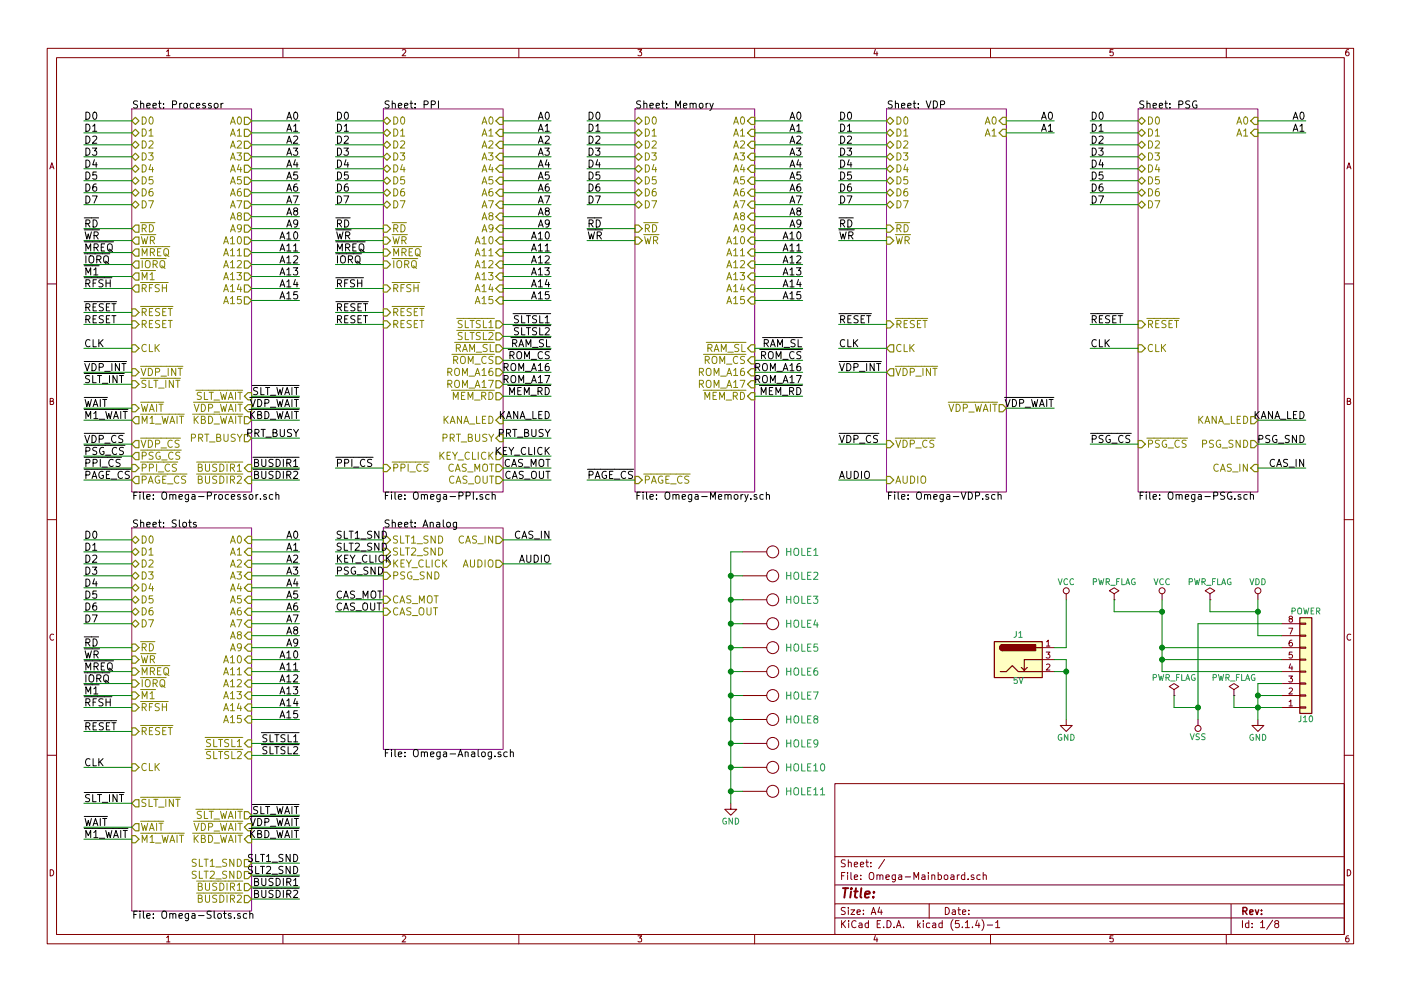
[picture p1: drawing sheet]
EESchema Schematic File Version 4
LIBS:Omega-Mainboard-cache
EELAYER 30 0
EELAYER END
$Descr A4 11693 8268
encoding utf-8
Sheet 1 8
Title ""
Date ""
Rev ""
Comp ""
Comment1 ""
Comment2 ""
Comment3 ""
Comment4 ""
$EndDescr
$Sheet
S 7400 900  1000 3200
U 5BD9DA3D
F0 "VDP" 60
F1 "Omega-VDP.sch" 60
F2 "D0" B L 7400 1000 60 
F3 "D1" B L 7400 1100 60 
F4 "D2" B L 7400 1200 60 
F5 "D3" B L 7400 1300 60 
F6 "D4" B L 7400 1400 60 
F7 "D5" B L 7400 1500 60 
F8 "D6" B L 7400 1600 60 
F9 "D7" B L 7400 1700 60 
F10 "A0" I R 8400 1000 60 
F11 "A1" I R 8400 1100 60 
F12 "~RD" I L 7400 1900 60 
F13 "~WR" I L 7400 2000 60 
F14 "~RESET" I L 7400 2700 60 
F15 "~VDP_INT" O L 7400 3100 60 
F16 "~VDP_WAIT" O R 8400 3400 60 
F17 "CLK" O L 7400 2900 60 
F18 "~VDP_CS" I L 7400 3700 60 
F19 "AUDIO" I L 7400 4000 60 
$EndSheet
$Sheet
S 9500 900  1000 3200
U 5BD9DBB3
F0 "PSG" 60
F1 "Omega-PSG.sch" 60
F2 "KANA_LED" O R 10500 3500 60 
F3 "~RESET" I L 9500 2700 60 
F4 "CLK" I L 9500 2900 60 
F5 "A1" I R 10500 1100 60 
F6 "~PSG_CS" I L 9500 3700 60 
F7 "D0" B L 9500 1000 60 
F8 "D1" B L 9500 1100 60 
F9 "D2" B L 9500 1200 60 
F10 "D3" B L 9500 1300 60 
F11 "D4" B L 9500 1400 60 
F12 "D5" B L 9500 1500 60 
F13 "D6" B L 9500 1600 60 
F14 "D7" B L 9500 1700 60 
F15 "A0" I R 10500 1000 60 
F16 "PSG_SND" O R 10500 3700 60 
F17 "CAS_IN" I R 10500 3900 60 
$EndSheet
Wire Wire Line
	1100 1000 700  1000
Wire Wire Line
	1100 1100 700  1100
Wire Wire Line
	1100 1200 700  1200
Wire Wire Line
	1100 1300 700  1300
Wire Wire Line
	1100 1400 700  1400
Wire Wire Line
	1100 1500 700  1500
Wire Wire Line
	1100 1600 700  1600
Wire Wire Line
	1100 1700 700  1700
Wire Wire Line
	2100 1000 2500 1000
Wire Wire Line
	2100 1100 2500 1100
Wire Wire Line
	2100 1200 2500 1200
Wire Wire Line
	2100 1300 2500 1300
Wire Wire Line
	2100 1400 2500 1400
Wire Wire Line
	2100 1500 2500 1500
Wire Wire Line
	2100 1600 2500 1600
Wire Wire Line
	2100 1700 2500 1700
Wire Wire Line
	2100 1800 2500 1800
Wire Wire Line
	2100 1900 2500 1900
Wire Wire Line
	2100 2000 2500 2000
Wire Wire Line
	2100 2100 2500 2100
Wire Wire Line
	2100 2200 2500 2200
Wire Wire Line
	2100 2300 2500 2300
Wire Wire Line
	2100 2400 2500 2400
Wire Wire Line
	2100 2500 2500 2500
Text Label 700  1000 0    60   ~ 0
D0
Text Label 700  1100 0    60   ~ 0
D1
Text Label 700  1200 0    60   ~ 0
D2
Text Label 700  1300 0    60   ~ 0
D3
Text Label 700  1400 0    60   ~ 0
D4
Text Label 700  1500 0    60   ~ 0
D5
Text Label 700  1600 0    60   ~ 0
D6
Text Label 700  1700 0    60   ~ 0
D7
Text Label 2500 1000 2    60   ~ 0
A0
Text Label 2500 1100 2    60   ~ 0
A1
Text Label 2500 1200 2    60   ~ 0
A2
Text Label 2500 1300 2    60   ~ 0
A3
Text Label 2500 1400 2    60   ~ 0
A4
Text Label 2500 1500 2    60   ~ 0
A5
Text Label 2500 1600 2    60   ~ 0
A6
Text Label 2500 1700 2    60   ~ 0
A7
Text Label 2500 1800 2    60   ~ 0
A8
Text Label 2500 1900 2    60   ~ 0
A9
Text Label 2500 2000 2    60   ~ 0
A10
Text Label 2500 2100 2    60   ~ 0
A11
Text Label 2500 2200 2    60   ~ 0
A12
Text Label 2500 2300 2    60   ~ 0
A13
Text Label 2500 2400 2    60   ~ 0
A14
Text Label 2500 2500 2    60   ~ 0
A15
$Sheet
S 3200 900  1000 3200
U 5BED4A3D
F0 "PPI" 60
F1 "Omega-PPI.sch" 60
F2 "D0" B L 3200 1000 60 
F3 "D1" B L 3200 1100 60 
F4 "D2" B L 3200 1200 60 
F5 "D3" B L 3200 1300 60 
F6 "D4" B L 3200 1400 60 
F7 "D5" B L 3200 1500 60 
F8 "D6" B L 3200 1600 60 
F9 "D7" B L 3200 1700 60 
F10 "A0" I R 4200 1000 60 
F11 "A1" I R 4200 1100 60 
F12 "A2" I R 4200 1200 60 
F13 "A3" I R 4200 1300 60 
F14 "A4" I R 4200 1400 60 
F15 "A5" I R 4200 1500 60 
F16 "A6" I R 4200 1600 60 
F17 "A7" I R 4200 1700 60 
F18 "A8" I R 4200 1800 60 
F19 "A9" I R 4200 1900 60 
F20 "A10" I R 4200 2000 60 
F21 "A11" I R 4200 2100 60 
F22 "A12" I R 4200 2200 60 
F23 "A13" I R 4200 2300 60 
F24 "A14" I R 4200 2400 60 
F25 "A15" I R 4200 2500 60 
F26 "~SLTSL1" O R 4200 2700 60 
F27 "~SLTSL2" O R 4200 2800 60 
F28 "~RAM_SL" O R 4200 2900 60 
F29 "~RD" I L 3200 1900 60 
F30 "~WR" I L 3200 2000 60 
F31 "~MREQ" I L 3200 2100 60 
F32 "~IORQ" I L 3200 2200 60 
F33 "~RESET" I L 3200 2600 60 
F34 "RESET" I L 3200 2700 60 
F35 "~PPI_CS" I L 3200 3900 60 
F36 "KANA_LED" I R 4200 3500 60 
F37 "~RFSH" I L 3200 2400 60 
F38 "KEY_CLICK" O R 4200 3800 60 
F39 "CAS_MOT" O R 4200 3900 60 
F40 "CAS_OUT" O R 4200 4000 60 
F41 "~ROM_CS" O R 4200 3000 60 
F42 "ROM_A16" O R 4200 3100 60 
F43 "ROM_A17" O R 4200 3200 60 
F44 "~MEM_RD" O R 4200 3300 60 
F45 "PRT_BUSY" I R 4200 3650 60 
$EndSheet
Wire Wire Line
	1100 1900 700  1900
Wire Wire Line
	1100 2000 700  2000
Wire Wire Line
	1100 2100 700  2100
Wire Wire Line
	1100 2200 700  2200
Wire Wire Line
	1100 2400 700  2400
Wire Wire Line
	1100 2700 700  2700
Wire Wire Line
	1100 2900 700  2900
Wire Wire Line
	1100 2600 700  2600
Text Label 700  1900 0    60   ~ 0
~RD
Text Label 700  2000 0    60   ~ 0
~WR
Text Label 700  2100 0    60   ~ 0
~MREQ
Text Label 700  2200 0    60   ~ 0
~IORQ
Text Label 700  2400 0    60   ~ 0
~RFSH
Text Label 700  2600 0    60   ~ 0
~RESET
Text Label 700  2700 0    60   ~ 0
RESET
Text Label 700  2900 0    60   ~ 0
CLK
Wire Wire Line
	4200 1000 4600 1000
Wire Wire Line
	4200 1100 4600 1100
Wire Wire Line
	4200 1200 4600 1200
Wire Wire Line
	4200 1300 4600 1300
Wire Wire Line
	4200 1400 4600 1400
Wire Wire Line
	4200 1500 4600 1500
Wire Wire Line
	4200 1600 4600 1600
Wire Wire Line
	4200 1700 4600 1700
Wire Wire Line
	4200 1800 4600 1800
Wire Wire Line
	4200 1900 4600 1900
Wire Wire Line
	4200 2000 4600 2000
Wire Wire Line
	4200 2100 4600 2100
Wire Wire Line
	4200 2200 4600 2200
Wire Wire Line
	4200 2300 4600 2300
Wire Wire Line
	4200 2400 4600 2400
Wire Wire Line
	4200 2500 4600 2500
Text Label 4600 1000 2    60   ~ 0
A0
Text Label 4600 1100 2    60   ~ 0
A1
Text Label 4600 1200 2    60   ~ 0
A2
Text Label 4600 1300 2    60   ~ 0
A3
Text Label 4600 1400 2    60   ~ 0
A4
Text Label 4600 1500 2    60   ~ 0
A5
Text Label 4600 1600 2    60   ~ 0
A6
Text Label 4600 1700 2    60   ~ 0
A7
Text Label 4600 1800 2    60   ~ 0
A8
Text Label 4600 1900 2    60   ~ 0
A9
Text Label 4600 2000 2    60   ~ 0
A10
Text Label 4600 2100 2    60   ~ 0
A11
Text Label 4600 2200 2    60   ~ 0
A12
Text Label 4600 2300 2    60   ~ 0
A13
Text Label 4600 2400 2    60   ~ 0
A14
Text Label 4600 2500 2    60   ~ 0
A15
Wire Wire Line
	3200 1000 2800 1000
Wire Wire Line
	3200 1100 2800 1100
Wire Wire Line
	3200 1200 2800 1200
Wire Wire Line
	3200 1300 2800 1300
Wire Wire Line
	3200 1400 2800 1400
Wire Wire Line
	3200 1500 2800 1500
Wire Wire Line
	3200 1600 2800 1600
Wire Wire Line
	3200 1700 2800 1700
Text Label 2800 1000 0    60   ~ 0
D0
Text Label 2800 1100 0    60   ~ 0
D1
Text Label 2800 1200 0    60   ~ 0
D2
Text Label 2800 1300 0    60   ~ 0
D3
Text Label 2800 1400 0    60   ~ 0
D4
Text Label 2800 1500 0    60   ~ 0
D5
Text Label 2800 1600 0    60   ~ 0
D6
Text Label 2800 1700 0    60   ~ 0
D7
Wire Wire Line
	3200 1900 2800 1900
Wire Wire Line
	3200 2000 2800 2000
Wire Wire Line
	3200 2100 2800 2100
Wire Wire Line
	3200 2200 2800 2200
Wire Wire Line
	3200 2400 2800 2400
Wire Wire Line
	3200 2700 2800 2700
Wire Wire Line
	3200 2600 2800 2600
Text Label 2800 1900 0    60   ~ 0
~RD
Text Label 2800 2000 0    60   ~ 0
~WR
Text Label 2800 2100 0    60   ~ 0
~MREQ
Text Label 2800 2200 0    60   ~ 0
~IORQ
Text Label 2800 2400 0    60   ~ 0
~RFSH
Text Label 2800 2600 0    60   ~ 0
~RESET
Text Label 2800 2700 0    60   ~ 0
RESET
Wire Wire Line
	6300 1000 6700 1000
Wire Wire Line
	6300 1100 6700 1100
Wire Wire Line
	6300 1200 6700 1200
Wire Wire Line
	6300 1300 6700 1300
Wire Wire Line
	6300 1400 6700 1400
Wire Wire Line
	6300 1500 6700 1500
Wire Wire Line
	6300 1600 6700 1600
Wire Wire Line
	6300 1700 6700 1700
Wire Wire Line
	6300 1800 6700 1800
Wire Wire Line
	6300 1900 6700 1900
Wire Wire Line
	6300 2000 6700 2000
Wire Wire Line
	6300 2100 6700 2100
Wire Wire Line
	6300 2200 6700 2200
Wire Wire Line
	6300 2300 6700 2300
Wire Wire Line
	6300 2400 6700 2400
Wire Wire Line
	6300 2500 6700 2500
Text Label 6700 1000 2    60   ~ 0
A0
Text Label 6700 1100 2    60   ~ 0
A1
Text Label 6700 1200 2    60   ~ 0
A2
Text Label 6700 1300 2    60   ~ 0
A3
Text Label 6700 1400 2    60   ~ 0
A4
Text Label 6700 1500 2    60   ~ 0
A5
Text Label 6700 1600 2    60   ~ 0
A6
Text Label 6700 1700 2    60   ~ 0
A7
Text Label 6700 1800 2    60   ~ 0
A8
Text Label 6700 1900 2    60   ~ 0
A9
Text Label 6700 2000 2    60   ~ 0
A10
Text Label 6700 2100 2    60   ~ 0
A11
Text Label 6700 2200 2    60   ~ 0
A12
Text Label 6700 2300 2    60   ~ 0
A13
Text Label 6700 2400 2    60   ~ 0
A14
Text Label 6700 2500 2    60   ~ 0
A15
Wire Wire Line
	5300 1000 4900 1000
Wire Wire Line
	5300 1100 4900 1100
Wire Wire Line
	5300 1200 4900 1200
Wire Wire Line
	5300 1300 4900 1300
Wire Wire Line
	5300 1400 4900 1400
Wire Wire Line
	5300 1500 4900 1500
Wire Wire Line
	5300 1600 4900 1600
Wire Wire Line
	5300 1700 4900 1700
Text Label 4900 1000 0    60   ~ 0
D0
Text Label 4900 1100 0    60   ~ 0
D1
Text Label 4900 1200 0    60   ~ 0
D2
Text Label 4900 1300 0    60   ~ 0
D3
Text Label 4900 1400 0    60   ~ 0
D4
Text Label 4900 1500 0    60   ~ 0
D5
Text Label 4900 1600 0    60   ~ 0
D6
Text Label 4900 1700 0    60   ~ 0
D7
Wire Wire Line
	5300 1900 4900 1900
Wire Wire Line
	5300 2000 4900 2000
Text Label 4900 1900 0    60   ~ 0
~RD
Text Label 4900 2000 0    60   ~ 0
~WR
Wire Wire Line
	9500 2900 9100 2900
Wire Wire Line
	9500 2700 9100 2700
Text Label 9100 2700 0    60   ~ 0
~RESET
Text Label 9100 2900 0    60   ~ 0
CLK
Wire Wire Line
	10500 1100 10900 1100
Text Label 10900 1100 2    60   ~ 0
A1
Wire Wire Line
	10500 3500 10900 3500
Text Label 10900 3500 2    60   ~ 0
KANA_LED
Wire Wire Line
	4200 3500 4600 3500
Text Label 4600 3500 2    60   ~ 0
KANA_LED
Wire Wire Line
	4200 2700 4600 2700
Wire Wire Line
	4200 2800 4600 2800
Wire Wire Line
	4200 2900 4600 2900
Wire Wire Line
	4200 3000 4600 3000
Wire Wire Line
	4200 3100 4600 3100
Wire Wire Line
	4200 3200 4600 3200
Wire Wire Line
	4200 3300 4600 3300
Text Label 4600 2700 2    60   ~ 0
~SLTSL1
Text Label 4600 2800 2    60   ~ 0
~SLTSL2
Text Label 4600 2900 2    60   ~ 0
~RAM_SL
Text Label 4600 3000 2    60   ~ 0
~ROM_CS
Text Label 4600 3100 2    60   ~ 0
ROM_A16
Text Label 4600 3200 2    60   ~ 0
ROM_A17
Text Label 4600 3300 2    60   ~ 0
~MEM_RD
Wire Wire Line
	6300 2900 6700 2900
Wire Wire Line
	6300 3000 6700 3000
Wire Wire Line
	6300 3100 6700 3100
Wire Wire Line
	6300 3200 6700 3200
Wire Wire Line
	6300 3300 6700 3300
Text Label 6700 2900 2    60   ~ 0
~RAM_SL
Text Label 6700 3000 2    60   ~ 0
~ROM_CS
Text Label 6700 3100 2    60   ~ 0
ROM_A16
Text Label 6700 3200 2    60   ~ 0
ROM_A17
Text Label 6700 3300 2    60   ~ 0
~MEM_RD
Wire Wire Line
	1100 2300 700  2300
Text Label 700  2300 0    60   ~ 0
~M1
Wire Wire Line
	1100 3500 700  3500
Wire Wire Line
	1100 3400 700  3400
Text Label 700  3500 0    60   ~ 0
~M1_WAIT
Text Label 700  3400 0    60   ~ 0
~WAIT
Wire Wire Line
	7400 2900 7000 2900
Wire Wire Line
	7400 2700 7000 2700
Text Label 7000 2700 0    60   ~ 0
~RESET
Text Label 7000 2900 0    60   ~ 0
CLK
Wire Wire Line
	7400 1000 7000 1000
Wire Wire Line
	7400 1100 7000 1100
Wire Wire Line
	7400 1200 7000 1200
Wire Wire Line
	7400 1300 7000 1300
Wire Wire Line
	7400 1400 7000 1400
Wire Wire Line
	7400 1500 7000 1500
Wire Wire Line
	7400 1600 7000 1600
Wire Wire Line
	7400 1700 7000 1700
Text Label 7000 1000 0    60   ~ 0
D0
Text Label 7000 1100 0    60   ~ 0
D1
Text Label 7000 1200 0    60   ~ 0
D2
Text Label 7000 1300 0    60   ~ 0
D3
Text Label 7000 1400 0    60   ~ 0
D4
Text Label 7000 1500 0    60   ~ 0
D5
Text Label 7000 1600 0    60   ~ 0
D6
Text Label 7000 1700 0    60   ~ 0
D7
Wire Wire Line
	7400 1900 7000 1900
Wire Wire Line
	7400 2000 7000 2000
Text Label 7000 1900 0    60   ~ 0
~RD
Text Label 7000 2000 0    60   ~ 0
~WR
Wire Wire Line
	8400 1000 8800 1000
Wire Wire Line
	8400 1100 8800 1100
Text Label 8800 1000 2    60   ~ 0
A0
Text Label 8800 1100 2    60   ~ 0
A1
Wire Wire Line
	9500 1000 9100 1000
Wire Wire Line
	9500 1100 9100 1100
Wire Wire Line
	9500 1200 9100 1200
Wire Wire Line
	9500 1300 9100 1300
Wire Wire Line
	9500 1400 9100 1400
Wire Wire Line
	9500 1500 9100 1500
Wire Wire Line
	9500 1600 9100 1600
Wire Wire Line
	9500 1700 9100 1700
Text Label 9100 1000 0    60   ~ 0
D0
Text Label 9100 1100 0    60   ~ 0
D1
Text Label 9100 1200 0    60   ~ 0
D2
Text Label 9100 1300 0    60   ~ 0
D3
Text Label 9100 1400 0    60   ~ 0
D4
Text Label 9100 1500 0    60   ~ 0
D5
Text Label 9100 1600 0    60   ~ 0
D6
Text Label 9100 1700 0    60   ~ 0
D7
Wire Wire Line
	1100 3100 700  3100
Wire Wire Line
	1100 3200 700  3200
Text Label 700  3100 0    60   ~ 0
~VDP_INT
Wire Wire Line
	8800 3400 8400 3400
Text Label 8800 3400 2    60   ~ 0
~VDP_WAIT
Wire Wire Line
	7000 3100 7400 3100
Text Label 7000 3100 0    60   ~ 0
~VDP_INT
Text Label 700  3200 0    60   ~ 0
~SLT_INT
$Sheet
S 1100 4400 1000 3200
U 5BEF1964
F0 "Slots" 60
F1 "Omega-Slots.sch" 60
F2 "A0" I R 2100 4500 60 
F3 "A1" I R 2100 4600 60 
F4 "A2" I R 2100 4700 60 
F5 "A3" I R 2100 4800 60 
F6 "A4" I R 2100 4900 60 
F7 "A5" I R 2100 5000 60 
F8 "A6" I R 2100 5100 60 
F9 "A7" I R 2100 5200 60 
F10 "A8" I R 2100 5300 60 
F11 "A9" I R 2100 5400 60 
F12 "A10" I R 2100 5500 60 
F13 "A11" I R 2100 5600 60 
F14 "A12" I R 2100 5700 60 
F15 "A13" I R 2100 5800 60 
F16 "A14" I R 2100 5900 60 
F17 "A15" I R 2100 6000 60 
F18 "D0" B L 1100 4500 60 
F19 "D1" B L 1100 4600 60 
F20 "D2" B L 1100 4700 60 
F21 "D3" B L 1100 4800 60 
F22 "D4" B L 1100 4900 60 
F23 "D5" B L 1100 5000 60 
F24 "D6" B L 1100 5100 60 
F25 "D7" B L 1100 5200 60 
F26 "~RD" I L 1100 5400 60 
F27 "~WR" I L 1100 5500 60 
F28 "~MREQ" I L 1100 5600 60 
F29 "~IORQ" I L 1100 5700 60 
F30 "~RFSH" I L 1100 5900 60 
F31 "~RESET" I L 1100 6100 60 
F32 "CLK" I L 1100 6400 60 
F33 "~M1" I L 1100 5800 60 
F34 "~SLT_INT" O L 1100 6700 60 
F35 "~SLTSL1" I R 2100 6200 60 
F36 "~SLTSL2" I R 2100 6300 60 
F37 "SLT1_SND" O R 2100 7200 60 
F38 "SLT2_SND" O R 2100 7300 60 
F39 "~BUSDIR1" O R 2100 7400 60 
F40 "~BUSDIR2" O R 2100 7500 60 
F41 "~WAIT" O L 1100 6900 60 
F42 "~M1_WAIT" I L 1100 7000 60 
F43 "~VDP_WAIT" I R 2100 6900 60 
F44 "~KBD_WAIT" I R 2100 7000 60 
F45 "~SLT_WAIT" O R 2100 6800 60 
$EndSheet
Wire Wire Line
	700  3700 1100 3700
Wire Wire Line
	700  3800 1100 3800
Wire Wire Line
	700  3900 1100 3900
Wire Wire Line
	700  4000 1100 4000
Text Label 700  3700 0    60   ~ 0
~VDP_CS
Text Label 700  3800 0    60   ~ 0
~PSG_CS
Text Label 700  3900 0    60   ~ 0
~PPI_CS
Text Label 700  4000 0    60   ~ 0
~PAGE_CS
Wire Wire Line
	2800 3900 3200 3900
Text Label 2800 3900 0    60   ~ 0
~PPI_CS
$Sheet
S 5300 900  1000 3200
U 5BD9D8C5
F0 "Memory" 60
F1 "Omega-Memory.sch" 60
F2 "A0" I R 6300 1000 60 
F3 "A1" I R 6300 1100 60 
F4 "A2" I R 6300 1200 60 
F5 "A3" I R 6300 1300 60 
F6 "A4" I R 6300 1400 60 
F7 "A5" I R 6300 1500 60 
F8 "A6" I R 6300 1600 60 
F9 "A7" I R 6300 1700 60 
F10 "A8" I R 6300 1800 60 
F11 "A9" I R 6300 1900 60 
F12 "A10" I R 6300 2000 60 
F13 "A11" I R 6300 2100 60 
F14 "A12" I R 6300 2200 60 
F15 "A13" I R 6300 2300 60 
F16 "A14" I R 6300 2400 60 
F17 "A15" I R 6300 2500 60 
F18 "D0" B L 5300 1000 60 
F19 "D1" B L 5300 1100 60 
F20 "D2" B L 5300 1200 60 
F21 "D3" B L 5300 1300 60 
F22 "D4" B L 5300 1400 60 
F23 "D5" B L 5300 1500 60 
F24 "D6" B L 5300 1600 60 
F25 "D7" B L 5300 1700 60 
F26 "~RAM_SL" I R 6300 2900 60 
F27 "~RD" I L 5300 1900 60 
F28 "~WR" I L 5300 2000 60 
F29 "~PAGE_CS" I L 5300 4000 60 
F30 "~ROM_CS" I R 6300 3000 60 
F31 "ROM_A16" I R 6300 3100 60 
F32 "ROM_A17" I R 6300 3200 60 
F33 "~MEM_RD" I R 6300 3300 60 
$EndSheet
Wire Wire Line
	4900 4000 5300 4000
Text Label 4900 4000 0    60   ~ 0
~PAGE_CS
Wire Wire Line
	7000 3700 7400 3700
Text Label 7000 3700 0    60   ~ 0
~VDP_CS
Wire Wire Line
	10500 1000 10900 1000
Text Label 10900 1000 2    60   ~ 0
A0
Wire Wire Line
	9100 3700 9500 3700
Text Label 9100 3700 0    60   ~ 0
~PSG_CS
Wire Wire Line
	2100 4500 2500 4500
Wire Wire Line
	2100 4600 2500 4600
Wire Wire Line
	2100 4700 2500 4700
Wire Wire Line
	2100 4800 2500 4800
Wire Wire Line
	2100 4900 2500 4900
Wire Wire Line
	2100 5000 2500 5000
Wire Wire Line
	2100 5100 2500 5100
Wire Wire Line
	2100 5200 2500 5200
Wire Wire Line
	2100 5300 2500 5300
Wire Wire Line
	2100 5400 2500 5400
Wire Wire Line
	2100 5500 2500 5500
Wire Wire Line
	2100 5600 2500 5600
Wire Wire Line
	2100 5700 2500 5700
Wire Wire Line
	2100 5800 2500 5800
Wire Wire Line
	2100 5900 2500 5900
Wire Wire Line
	2100 6000 2500 6000
Text Label 2500 4500 2    60   ~ 0
A0
Text Label 2500 4600 2    60   ~ 0
A1
Text Label 2500 4700 2    60   ~ 0
A2
Text Label 2500 4800 2    60   ~ 0
A3
Text Label 2500 4900 2    60   ~ 0
A4
Text Label 2500 5000 2    60   ~ 0
A5
Text Label 2500 5100 2    60   ~ 0
A6
Text Label 2500 5200 2    60   ~ 0
A7
Text Label 2500 5300 2    60   ~ 0
A8
Text Label 2500 5400 2    60   ~ 0
A9
Text Label 2500 5500 2    60   ~ 0
A10
Text Label 2500 5600 2    60   ~ 0
A11
Text Label 2500 5700 2    60   ~ 0
A12
Text Label 2500 5800 2    60   ~ 0
A13
Text Label 2500 5900 2    60   ~ 0
A14
Text Label 2500 6000 2    60   ~ 0
A15
Wire Wire Line
	2100 6200 2500 6200
Wire Wire Line
	2100 6300 2500 6300
Text Label 2500 6200 2    60   ~ 0
~SLTSL1
Text Label 2500 6300 2    60   ~ 0
~SLTSL2
Wire Wire Line
	1100 4500 700  4500
Wire Wire Line
	1100 4600 700  4600
Wire Wire Line
	1100 4700 700  4700
Wire Wire Line
	1100 4800 700  4800
Wire Wire Line
	1100 4900 700  4900
Wire Wire Line
	1100 5000 700  5000
Wire Wire Line
	1100 5100 700  5100
Wire Wire Line
	1100 5200 700  5200
Text Label 700  4500 0    60   ~ 0
D0
Text Label 700  4600 0    60   ~ 0
D1
Text Label 700  4700 0    60   ~ 0
D2
Text Label 700  4800 0    60   ~ 0
D3
Text Label 700  4900 0    60   ~ 0
D4
Text Label 700  5000 0    60   ~ 0
D5
Text Label 700  5100 0    60   ~ 0
D6
Text Label 700  5200 0    60   ~ 0
D7
Wire Wire Line
	1100 5400 700  5400
Wire Wire Line
	1100 5500 700  5500
Wire Wire Line
	1100 5600 700  5600
Wire Wire Line
	1100 5700 700  5700
Wire Wire Line
	1100 5900 700  5900
Wire Wire Line
	1100 6400 700  6400
Wire Wire Line
	1100 6100 700  6100
Text Label 700  5400 0    60   ~ 0
~RD
Text Label 700  5500 0    60   ~ 0
~WR
Text Label 700  5600 0    60   ~ 0
~MREQ
Text Label 700  5700 0    60   ~ 0
~IORQ
Text Label 700  5900 0    60   ~ 0
~RFSH
Text Label 700  6100 0    60   ~ 0
~RESET
Text Label 700  6400 0    60   ~ 0
CLK
Wire Wire Line
	1100 5800 700  5800
Text Label 700  5800 0    60   ~ 0
~M1
Wire Wire Line
	1100 6900 700  6900
Text Label 700  6900 0    60   ~ 0
~WAIT
Wire Wire Line
	1100 6700 700  6700
Text Label 700  6700 0    60   ~ 0
~SLT_INT
$Comp
L Connector_Generic:Conn_01x08 J10
U 1 1
P 10900 5600
F 0 "J10" H 10900 6000 50  0000 C CNN
F 1 "POWER" H 10900 5100 50  0000 C CNN
F 2 "My_Components:Conn_Friction_Lock_8P_2.54mm" H 10900 5600 50  0001 C CNN
F 3 "" H 10900 5600 50  0001 C CNN
	1    10900 5600
	1    0    0    1   
$EndComp
Wire Wire Line
	10700 5700 10500 5700
Wire Wire Line
	10500 5700 10500 5800
Wire Wire Line
	10700 5800 10500 5800
Connection ~ 10500 5800
Wire Wire Line
	10300 5900 10500 5900
Connection ~ 10500 5900
Wire Wire Line
	9700 5600 10700 5600
Wire Wire Line
	9700 5000 9700 5100
Wire Wire Line
	10700 5500 9700 5500
Connection ~ 9700 5500
Wire Wire Line
	10700 5400 9700 5400
Connection ~ 9700 5400
Wire Wire Line
	10500 5300 10700 5300
Wire Wire Line
	10500 5000 10500 5100
Wire Wire Line
	10700 5200 10000 5200
Wire Wire Line
	10000 5200 10000 5900
$Comp
L power:PWR_FLAG #FLG01
U 1 1
P 9300 5000
F 0 "#FLG01" H 9300 5075 50  0001 C CNN
F 1 "PWR_FLAG" H 9300 5150 50  0000 C CNN
F 2 "" H 9300 5000 50  0001 C CNN
F 3 "" H 9300 5000 50  0001 C CNN
	1    9300 5000
	1    0    0    -1  
$EndComp
$Comp
L power:PWR_FLAG #FLG02
U 1 1
P 10100 5000
F 0 "#FLG02" H 10100 5075 50  0001 C CNN
F 1 "PWR_FLAG" H 10100 5150 50  0000 C CNN
F 2 "" H 10100 5000 50  0001 C CNN
F 3 "" H 10100 5000 50  0001 C CNN
	1    10100 5000
	1    0    0    -1  
$EndComp
$Comp
L power:PWR_FLAG #FLG03
U 1 1
P 9800 5800
F 0 "#FLG03" H 9800 5875 50  0001 C CNN
F 1 "PWR_FLAG" H 9800 5950 50  0000 C CNN
F 2 "" H 9800 5800 50  0001 C CNN
F 3 "" H 9800 5800 50  0001 C CNN
	1    9800 5800
	1    0    0    -1  
$EndComp
$Comp
L power:PWR_FLAG #FLG04
U 1 1
P 10300 5800
F 0 "#FLG04" H 10300 5875 50  0001 C CNN
F 1 "PWR_FLAG" H 10300 5950 50  0000 C CNN
F 2 "" H 10300 5800 50  0001 C CNN
F 3 "" H 10300 5800 50  0001 C CNN
	1    10300 5800
	1    0    0    -1  
$EndComp
$Comp
L power:VCC #PWR05
U 1 1
P 9700 5000
F 0 "#PWR05" H 9700 4850 50  0001 C CNN
F 1 "VCC" H 9700 5150 50  0000 C CNN
F 2 "" H 9700 5000 50  0001 C CNN
F 3 "" H 9700 5000 50  0001 C CNN
	1    9700 5000
	1    0    0    -1  
$EndComp
Wire Wire Line
	9700 5100 9300 5100
Wire Wire Line
	9300 5100 9300 5000
Connection ~ 9700 5100
Wire Wire Line
	10300 5900 10300 5800
$Comp
L power:GND #PWR06
U 1 1
P 10500 6000
F 0 "#PWR06" H 10500 5750 50  0001 C CNN
F 1 "GND" H 10500 5850 50  0000 C CNN
F 2 "" H 10500 6000 50  0001 C CNN
F 3 "" H 10500 6000 50  0001 C CNN
	1    10500 6000
	1    0    0    -1  
$EndComp
$Comp
L power:VSS #PWR07
U 1 1
P 10000 6000
F 0 "#PWR07" H 10000 5850 50  0001 C CNN
F 1 "VSS" H 10000 6150 50  0000 C CNN
F 2 "" H 10000 6000 50  0001 C CNN
F 3 "" H 10000 6000 50  0001 C CNN
	1    10000 6000
	-1   0    0    1   
$EndComp
Wire Wire Line
	9800 5900 10000 5900
Wire Wire Line
	9800 5900 9800 5800
Connection ~ 10000 5900
$Comp
L power:VDD #PWR08
U 1 1
P 10500 5000
F 0 "#PWR08" H 10500 4850 50  0001 C CNN
F 1 "VDD" H 10500 5150 50  0000 C CNN
F 2 "" H 10500 5000 50  0001 C CNN
F 3 "" H 10500 5000 50  0001 C CNN
	1    10500 5000
	1    0    0    -1  
$EndComp
Wire Wire Line
	10500 5100 10100 5100
Wire Wire Line
	10100 5100 10100 5000
Connection ~ 10500 5100
Wire Wire Line
	3200 4500 2800 4500
Wire Wire Line
	3200 4600 2800 4600
Wire Wire Line
	3200 4700 2800 4700
Text Label 4600 3800 2    60   ~ 0
KEY_CLICK
Text Label 2800 4500 0    60   ~ 0
SLT1_SND
Text Label 2800 4600 0    60   ~ 0
SLT2_SND
Text Label 2800 4700 0    60   ~ 0
KEY_CLICK
Wire Wire Line
	2100 7200 2500 7200
Wire Wire Line
	2100 7300 2500 7300
Text Label 2500 7200 2    60   ~ 0
SLT1_SND
Text Label 2500 7300 2    60   ~ 0
SLT2_SND
Wire Wire Line
	4600 3800 4200 3800
Wire Wire Line
	4200 3900 4600 3900
Text Label 4600 3900 2    60   ~ 0
CAS_MOT
Wire Wire Line
	4200 4000 4600 4000
Text Label 4600 4000 2    60   ~ 0
CAS_OUT
Wire Wire Line
	3200 5000 2800 5000
Wire Wire Line
	3200 5100 2800 5100
Text Label 2800 5000 0    60   ~ 0
CAS_MOT
Text Label 2800 5100 0    60   ~ 0
CAS_OUT
$Sheet
S 3200 4400 1000 1850
U 5BF99F40
F0 "Analog" 60
F1 "Omega-Analog.sch" 60
F2 "SLT1_SND" I L 3200 4500 60 
F3 "SLT2_SND" I L 3200 4600 60 
F4 "KEY_CLICK" I L 3200 4700 60 
F5 "CAS_MOT" I L 3200 5000 60 
F6 "CAS_OUT" I L 3200 5100 60 
F7 "PSG_SND" I L 3200 4800 60 
F8 "CAS_IN" O R 4200 4500 60 
F9 "AUDIO" O R 4200 4700 60 
$EndSheet
Wire Wire Line
	10500 3700 10900 3700
Wire Wire Line
	10500 3900 10900 3900
Text Label 10900 3700 2    60   ~ 0
PSG_SND
Text Label 10900 3900 2    60   ~ 0
CAS_IN
Wire Wire Line
	3200 4800 2800 4800
Wire Wire Line
	4200 4500 4600 4500
Text Label 2800 4800 0    60   ~ 0
PSG_SND
Text Label 4600 4500 2    60   ~ 0
CAS_IN
Wire Wire Line
	2100 3900 2500 3900
Wire Wire Line
	2100 4000 2500 4000
Text Label 2500 3900 2    60   ~ 0
~BUSDIR1
Text Label 2500 4000 2    60   ~ 0
~BUSDIR2
Wire Wire Line
	2100 7400 2500 7400
Wire Wire Line
	2100 7500 2500 7500
Text Label 2500 7400 2    60   ~ 0
~BUSDIR1
Text Label 2500 7500 2    60   ~ 0
~BUSDIR2
Wire Wire Line
	700  7000 1100 7000
Wire Wire Line
	2500 6900 2100 6900
Wire Wire Line
	2500 7000 2100 7000
Text Label 700  7000 0    60   ~ 0
~M1_WAIT
Text Label 2500 6900 2    60   ~ 0
~VDP_WAIT
Text Label 2500 7000 2    60   ~ 0
~KBD_WAIT
Wire Wire Line
	2100 3400 2500 3400
Wire Wire Line
	2100 3300 2500 3300
Wire Wire Line
	2500 3500 2100 3500
Text Label 2500 3400 2    60   ~ 0
~VDP_WAIT
Text Label 2500 3300 2    60   ~ 0
~SLT_WAIT
Text Label 2500 3500 2    60   ~ 0
~KBD_WAIT
Wire Wire Line
	2100 6800 2500 6800
Text Label 2500 6800 2    60   ~ 0
~SLT_WAIT
$Sheet
S 1100 900  1000 3200
U 5BD9D731
F0 "Processor" 60
F1 "Omega-Processor.sch" 60
F2 "A0" O R 2100 1000 60 
F3 "A1" O R 2100 1100 60 
F4 "A2" O R 2100 1200 60 
F5 "A3" O R 2100 1300 60 
F6 "A4" O R 2100 1400 60 
F7 "A5" O R 2100 1500 60 
F8 "A6" O R 2100 1600 60 
F9 "A7" O R 2100 1700 60 
F10 "A8" O R 2100 1800 60 
F11 "A9" O R 2100 1900 60 
F12 "A10" O R 2100 2000 60 
F13 "A11" O R 2100 2100 60 
F14 "A12" O R 2100 2200 60 
F15 "A13" O R 2100 2300 60 
F16 "A14" O R 2100 2400 60 
F17 "A15" O R 2100 2500 60 
F18 "D0" B L 1100 1000 60 
F19 "D1" B L 1100 1100 60 
F20 "D2" B L 1100 1200 60 
F21 "D3" B L 1100 1300 60 
F22 "D4" B L 1100 1400 60 
F23 "D5" B L 1100 1500 60 
F24 "D6" B L 1100 1600 60 
F25 "D7" B L 1100 1700 60 
F26 "~RD" O L 1100 1900 60 
F27 "~WR" O L 1100 2000 60 
F28 "~MREQ" O L 1100 2100 60 
F29 "~IORQ" O L 1100 2200 60 
F30 "~RESET" I L 1100 2600 60 
F31 "RESET" I L 1100 2700 60 
F32 "CLK" I L 1100 2900 60 
F33 "~RFSH" O L 1100 2400 60 
F34 "~SLT_WAIT" I R 2100 3300 60 
F35 "~VDP_WAIT" I R 2100 3400 60 
F36 "~M1" O L 1100 2300 60 
F37 "~VDP_INT" I L 1100 3100 60 
F38 "~SLT_INT" I L 1100 3200 60 
F39 "~VDP_CS" O L 1100 3700 60 
F40 "~PSG_CS" O L 1100 3800 60 
F41 "~PPI_CS" I L 1100 3900 60 
F42 "~PAGE_CS" O L 1100 4000 60 
F43 "~BUSDIR1" I R 2100 3900 60 
F44 "~BUSDIR2" I R 2100 4000 60 
F45 "~WAIT" I L 1100 3400 60 
F46 "~M1_WAIT" O L 1100 3500 60 
F47 "~KBD_WAIT" O R 2100 3500 60 
F48 "PRT_BUSY" O R 2100 3650 60 
$EndSheet
Wire Wire Line
	4600 4700 4200 4700
Text Label 4600 4700 2    60   ~ 0
AUDIO
Wire Wire Line
	7400 4000 7000 4000
Text Label 7000 4000 0    60   ~ 0
AUDIO
$Comp
L Omega-Mainboard-rescue:HOLE-my_components HOLE1
U 1 1
P 6450 4600
F 0 "HOLE1" H 6550 4600 60  0000 L CNN
F 1 "HOLE" H 6550 4500 60  0001 L CNN
F 2 "My_Components:Hole_3mm" H 6450 4600 60  0001 C CNN
F 3 "" H 6450 4600 60  0000 C CNN
	1    6450 4600
	1    0    0    -1  
$EndComp
$Comp
L Connector:Barrel_Jack_Switch J1
U 1 1
P 8500 5500
F 0 "J1" H 8500 5710 50  0000 C CNN
F 1 "5V" H 8500 5325 50  0000 C CNN
F 2 "My_Components:Conn_Power_Jack_Circular_Pads" H 8550 5460 50  0001 C CNN
F 3 "" H 8550 5460 50  0001 C CNN
	1    8500 5500
	1    0    0    -1  
$EndComp
Wire Wire Line
	8800 5500 8900 5500
Wire Wire Line
	8900 5500 8900 5600
Wire Wire Line
	8800 5600 8900 5600
Connection ~ 8900 5600
Wire Wire Line
	8800 5400 8900 5400
Wire Wire Line
	8900 5400 8900 5000
$Comp
L power:VCC #PWR09
U 1 1
P 8900 5000
F 0 "#PWR09" H 8900 4850 50  0001 C CNN
F 1 "VCC" H 8900 5150 50  0000 C CNN
F 2 "" H 8900 5000 50  0001 C CNN
F 3 "" H 8900 5000 50  0001 C CNN
	1    8900 5000
	1    0    0    -1  
$EndComp
$Comp
L power:GND #PWR010
U 1 1
P 8900 6000
F 0 "#PWR010" H 8900 5750 50  0001 C CNN
F 1 "GND" H 8900 5850 50  0000 C CNN
F 2 "" H 8900 6000 50  0001 C CNN
F 3 "" H 8900 6000 50  0001 C CNN
	1    8900 6000
	1    0    0    -1  
$EndComp
Wire Wire Line
	6200 4600 6100 4600
Wire Wire Line
	6100 4600 6100 4800
$Comp
L power:GND #PWR011
U 1 1
P 6100 6700
F 0 "#PWR011" H 6100 6450 50  0001 C CNN
F 1 "GND" H 6100 6550 50  0000 C CNN
F 2 "" H 6100 6700 50  0001 C CNN
F 3 "" H 6100 6700 50  0001 C CNN
	1    6100 6700
	1    0    0    -1  
$EndComp
$Comp
L Omega-Mainboard-rescue:HOLE-my_components HOLE2
U 1 1
P 6450 4800
F 0 "HOLE2" H 6550 4800 60  0000 L CNN
F 1 "HOLE" H 6550 4700 60  0001 L CNN
F 2 "My_Components:Hole_3mm" H 6450 4800 60  0001 C CNN
F 3 "" H 6450 4800 60  0000 C CNN
	1    6450 4800
	1    0    0    -1  
$EndComp
$Comp
L Omega-Mainboard-rescue:HOLE-my_components HOLE3
U 1 1
P 6450 5000
F 0 "HOLE3" H 6550 5000 60  0000 L CNN
F 1 "HOLE" H 6550 4900 60  0001 L CNN
F 2 "My_Components:Hole_3mm" H 6450 5000 60  0001 C CNN
F 3 "" H 6450 5000 60  0000 C CNN
	1    6450 5000
	1    0    0    -1  
$EndComp
$Comp
L Omega-Mainboard-rescue:HOLE-my_components HOLE4
U 1 1
P 6450 5200
F 0 "HOLE4" H 6550 5200 60  0000 L CNN
F 1 "HOLE" H 6550 5100 60  0001 L CNN
F 2 "My_Components:Hole_3mm" H 6450 5200 60  0001 C CNN
F 3 "" H 6450 5200 60  0000 C CNN
	1    6450 5200
	1    0    0    -1  
$EndComp
$Comp
L Omega-Mainboard-rescue:HOLE-my_components HOLE5
U 1 1
P 6450 5400
F 0 "HOLE5" H 6550 5400 60  0000 L CNN
F 1 "HOLE" H 6550 5300 60  0001 L CNN
F 2 "My_Components:Hole_3mm" H 6450 5400 60  0001 C CNN
F 3 "" H 6450 5400 60  0000 C CNN
	1    6450 5400
	1    0    0    -1  
$EndComp
$Comp
L Omega-Mainboard-rescue:HOLE-my_components HOLE6
U 1 1
P 6450 5600
F 0 "HOLE6" H 6550 5600 60  0000 L CNN
F 1 "HOLE" H 6550 5500 60  0001 L CNN
F 2 "My_Components:Hole_3mm" H 6450 5600 60  0001 C CNN
F 3 "" H 6450 5600 60  0000 C CNN
	1    6450 5600
	1    0    0    -1  
$EndComp
Wire Wire Line
	6200 4800 6100 4800
Connection ~ 6100 4800
Wire Wire Line
	6200 5000 6100 5000
Connection ~ 6100 5000
Wire Wire Line
	6200 5200 6100 5200
Connection ~ 6100 5200
Wire Wire Line
	6200 5400 6100 5400
Connection ~ 6100 5400
Wire Wire Line
	6200 5600 6100 5600
Connection ~ 6100 5600
$Comp
L Omega-Mainboard-rescue:HOLE-my_components HOLE7
U 1 1
P 6450 5800
F 0 "HOLE7" H 6550 5800 60  0000 L CNN
F 1 "HOLE" H 6550 5700 60  0001 L CNN
F 2 "My_Components:Hole_3mm" H 6450 5800 60  0001 C CNN
F 3 "" H 6450 5800 60  0000 C CNN
	1    6450 5800
	1    0    0    -1  
$EndComp
$Comp
L Omega-Mainboard-rescue:HOLE-my_components HOLE8
U 1 1
P 6450 6000
F 0 "HOLE8" H 6550 6000 60  0000 L CNN
F 1 "HOLE" H 6550 5900 60  0001 L CNN
F 2 "My_Components:Hole_3mm" H 6450 6000 60  0001 C CNN
F 3 "" H 6450 6000 60  0000 C CNN
	1    6450 6000
	1    0    0    -1  
$EndComp
$Comp
L Omega-Mainboard-rescue:HOLE-my_components HOLE9
U 1 1
P 6450 6200
F 0 "HOLE9" H 6550 6200 60  0000 L CNN
F 1 "HOLE" H 6550 6100 60  0001 L CNN
F 2 "My_Components:Hole_3mm" H 6450 6200 60  0001 C CNN
F 3 "" H 6450 6200 60  0000 C CNN
	1    6450 6200
	1    0    0    -1  
$EndComp
$Comp
L Omega-Mainboard-rescue:HOLE-my_components HOLE10
U 1 1
P 6450 6400
F 0 "HOLE10" H 6550 6400 60  0000 L CNN
F 1 "HOLE" H 6550 6300 60  0001 L CNN
F 2 "My_Components:Hole_3mm" H 6450 6400 60  0001 C CNN
F 3 "" H 6450 6400 60  0000 C CNN
	1    6450 6400
	1    0    0    -1  
$EndComp
Wire Wire Line
	6200 5800 6100 5800
Connection ~ 6100 5800
Wire Wire Line
	6200 6000 6100 6000
Connection ~ 6100 6000
Wire Wire Line
	6200 6200 6100 6200
Connection ~ 6100 6200
Wire Wire Line
	6200 6400 6100 6400
Connection ~ 6100 6400
$Comp
L Omega-Mainboard-rescue:HOLE-my_components HOLE11
U 1 1
P 6450 6600
F 0 "HOLE11" H 6550 6600 60  0000 L CNN
F 1 "HOLE" H 6550 6500 60  0001 L CNN
F 2 "My_Components:Hole_3mm" H 6450 6600 60  0001 C CNN
F 3 "" H 6450 6600 60  0000 C CNN
	1    6450 6600
	1    0    0    -1  
$EndComp
Wire Wire Line
	6200 6600 6100 6600
Connection ~ 6100 6600
Wire Wire Line
	10500 5800 10500 5900
Wire Wire Line
	10500 5900 10700 5900
Wire Wire Line
	10500 5900 10500 6000
Wire Wire Line
	9700 5500 9700 5600
Wire Wire Line
	9700 5400 9700 5500
Wire Wire Line
	9700 5100 9700 5400
Wire Wire Line
	10000 5900 10000 6000
Wire Wire Line
	10500 5100 10500 5300
Wire Wire Line
	8900 5600 8900 6000
Wire Wire Line
	6100 4800 6100 5000
Wire Wire Line
	6100 5000 6100 5200
Wire Wire Line
	6100 5200 6100 5400
Wire Wire Line
	6100 5400 6100 5600
Wire Wire Line
	6100 5600 6100 5800
Wire Wire Line
	6100 5800 6100 6000
Wire Wire Line
	6100 6000 6100 6200
Wire Wire Line
	6100 6200 6100 6400
Wire Wire Line
	6100 6400 6100 6600
Wire Wire Line
	6100 6600 6100 6700
Wire Wire Line
	2100 3650 2500 3650
Text Label 2500 3650 2    60   ~ 0
PRT_BUSY
Wire Wire Line
	4200 3650 4600 3650
Text Label 4600 3650 2    60   ~ 0
PRT_BUSY
$EndSCHEMATC
